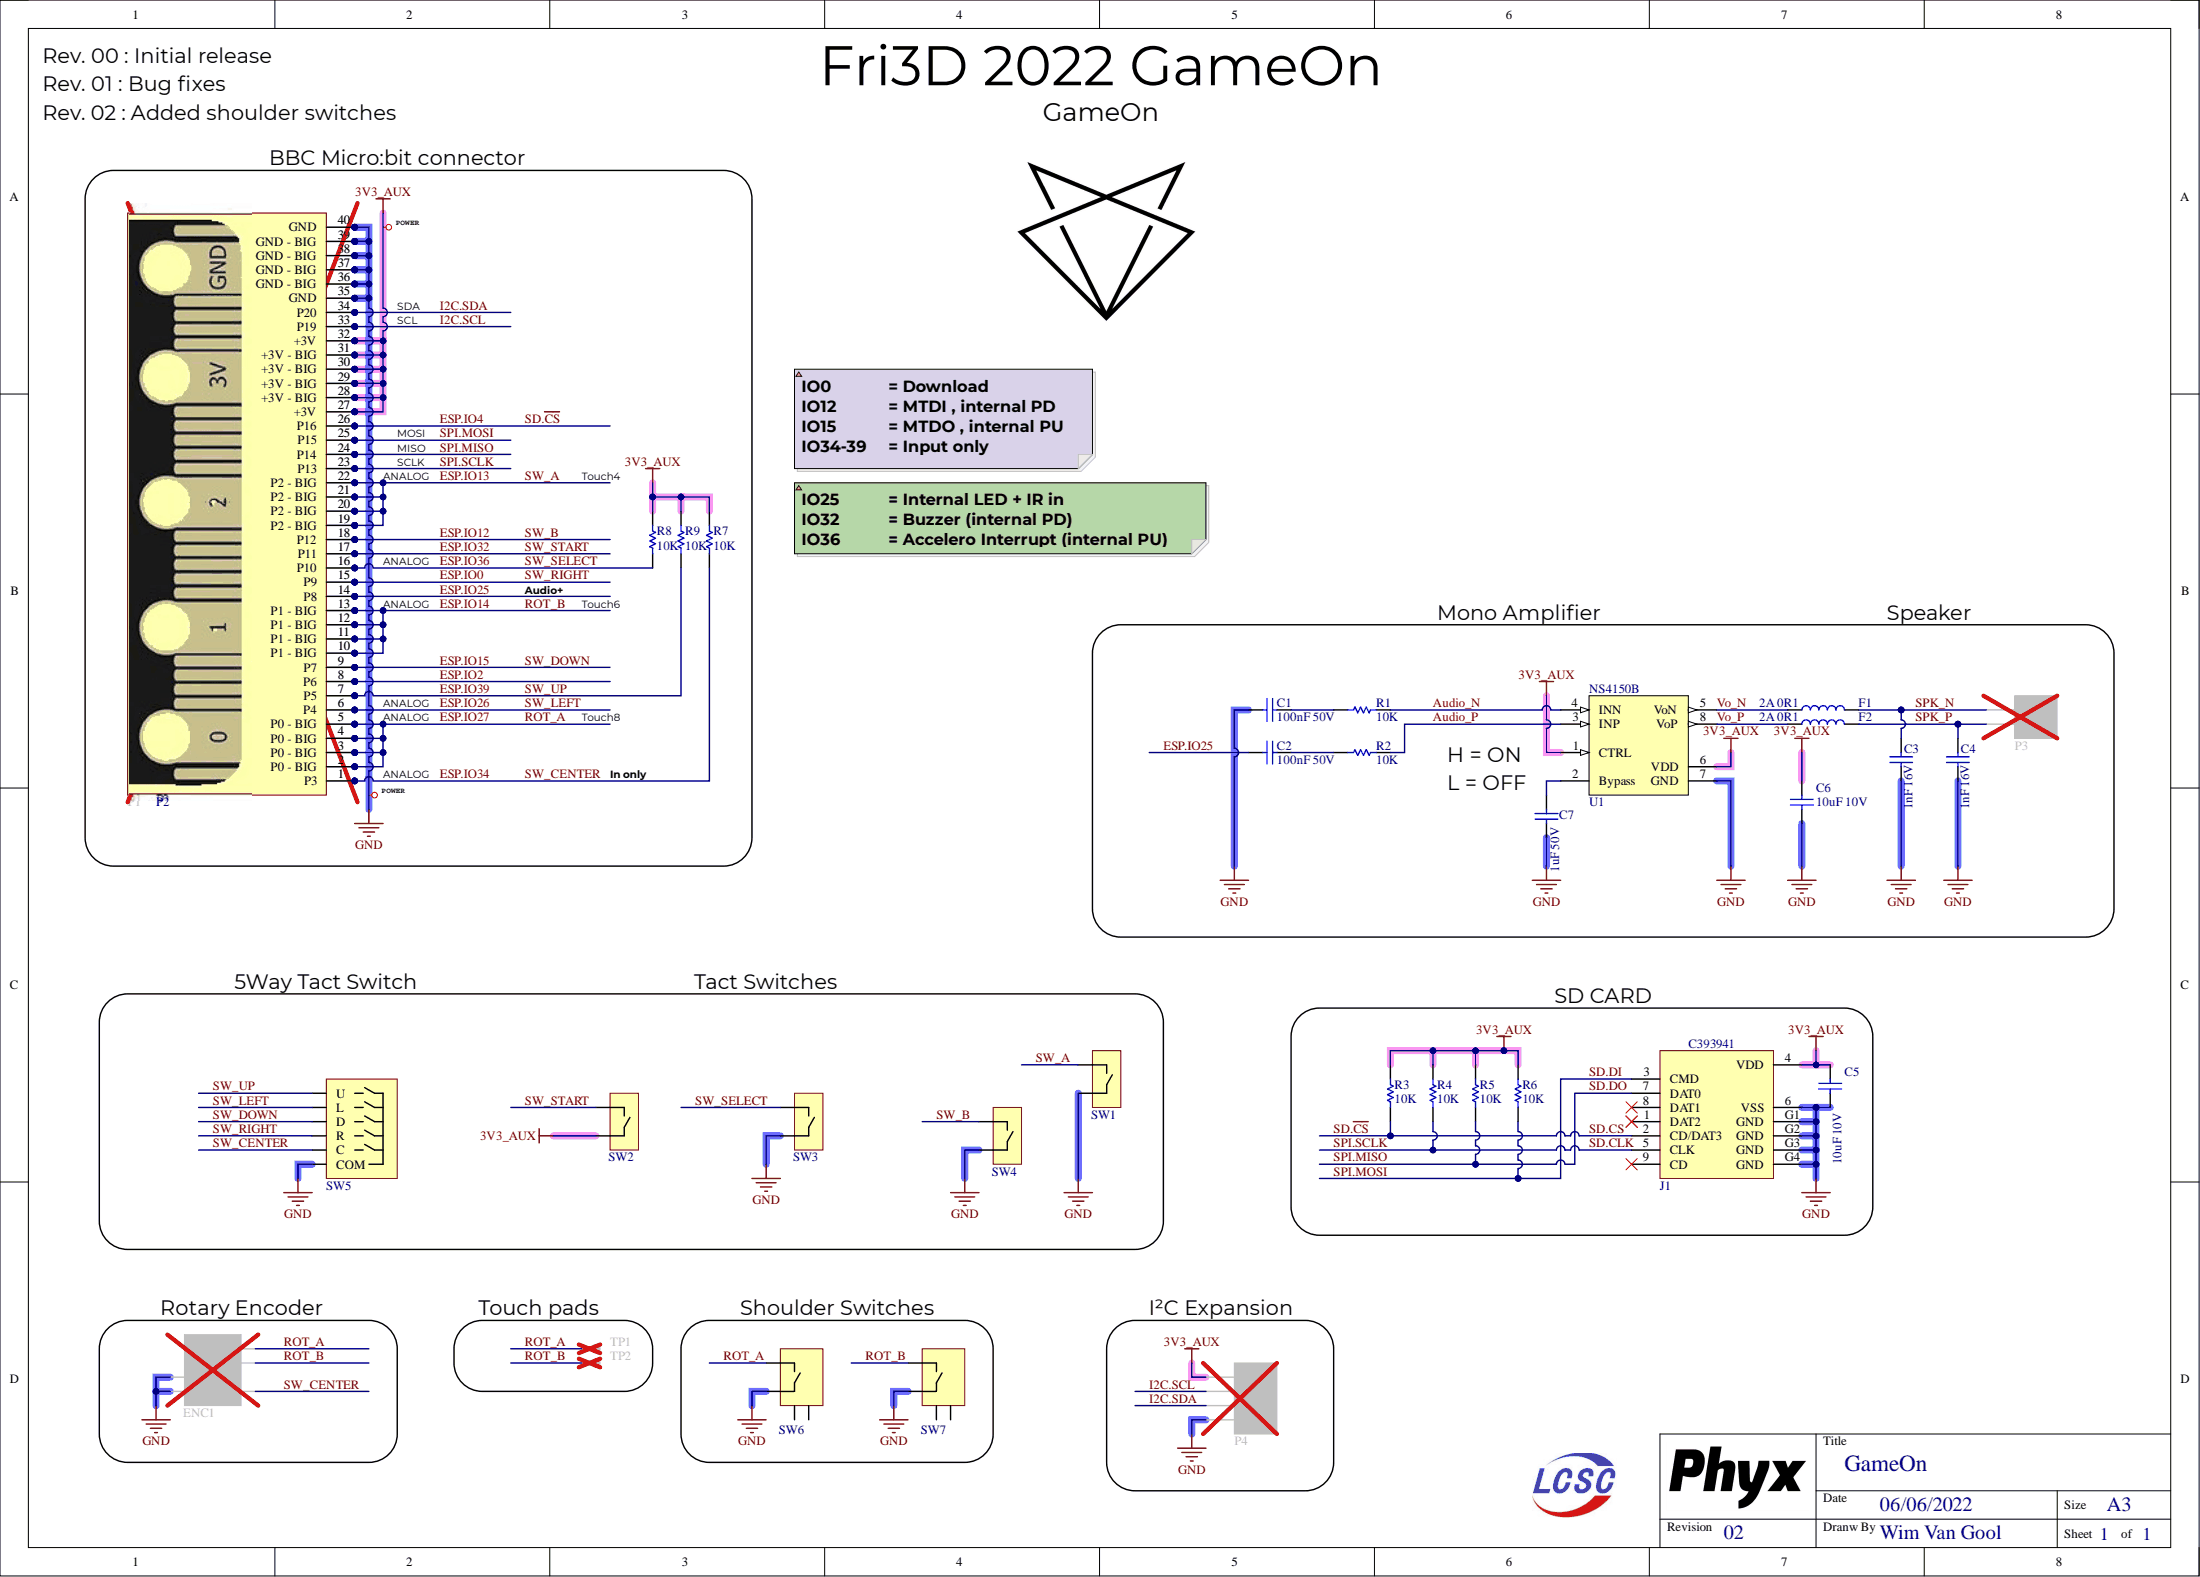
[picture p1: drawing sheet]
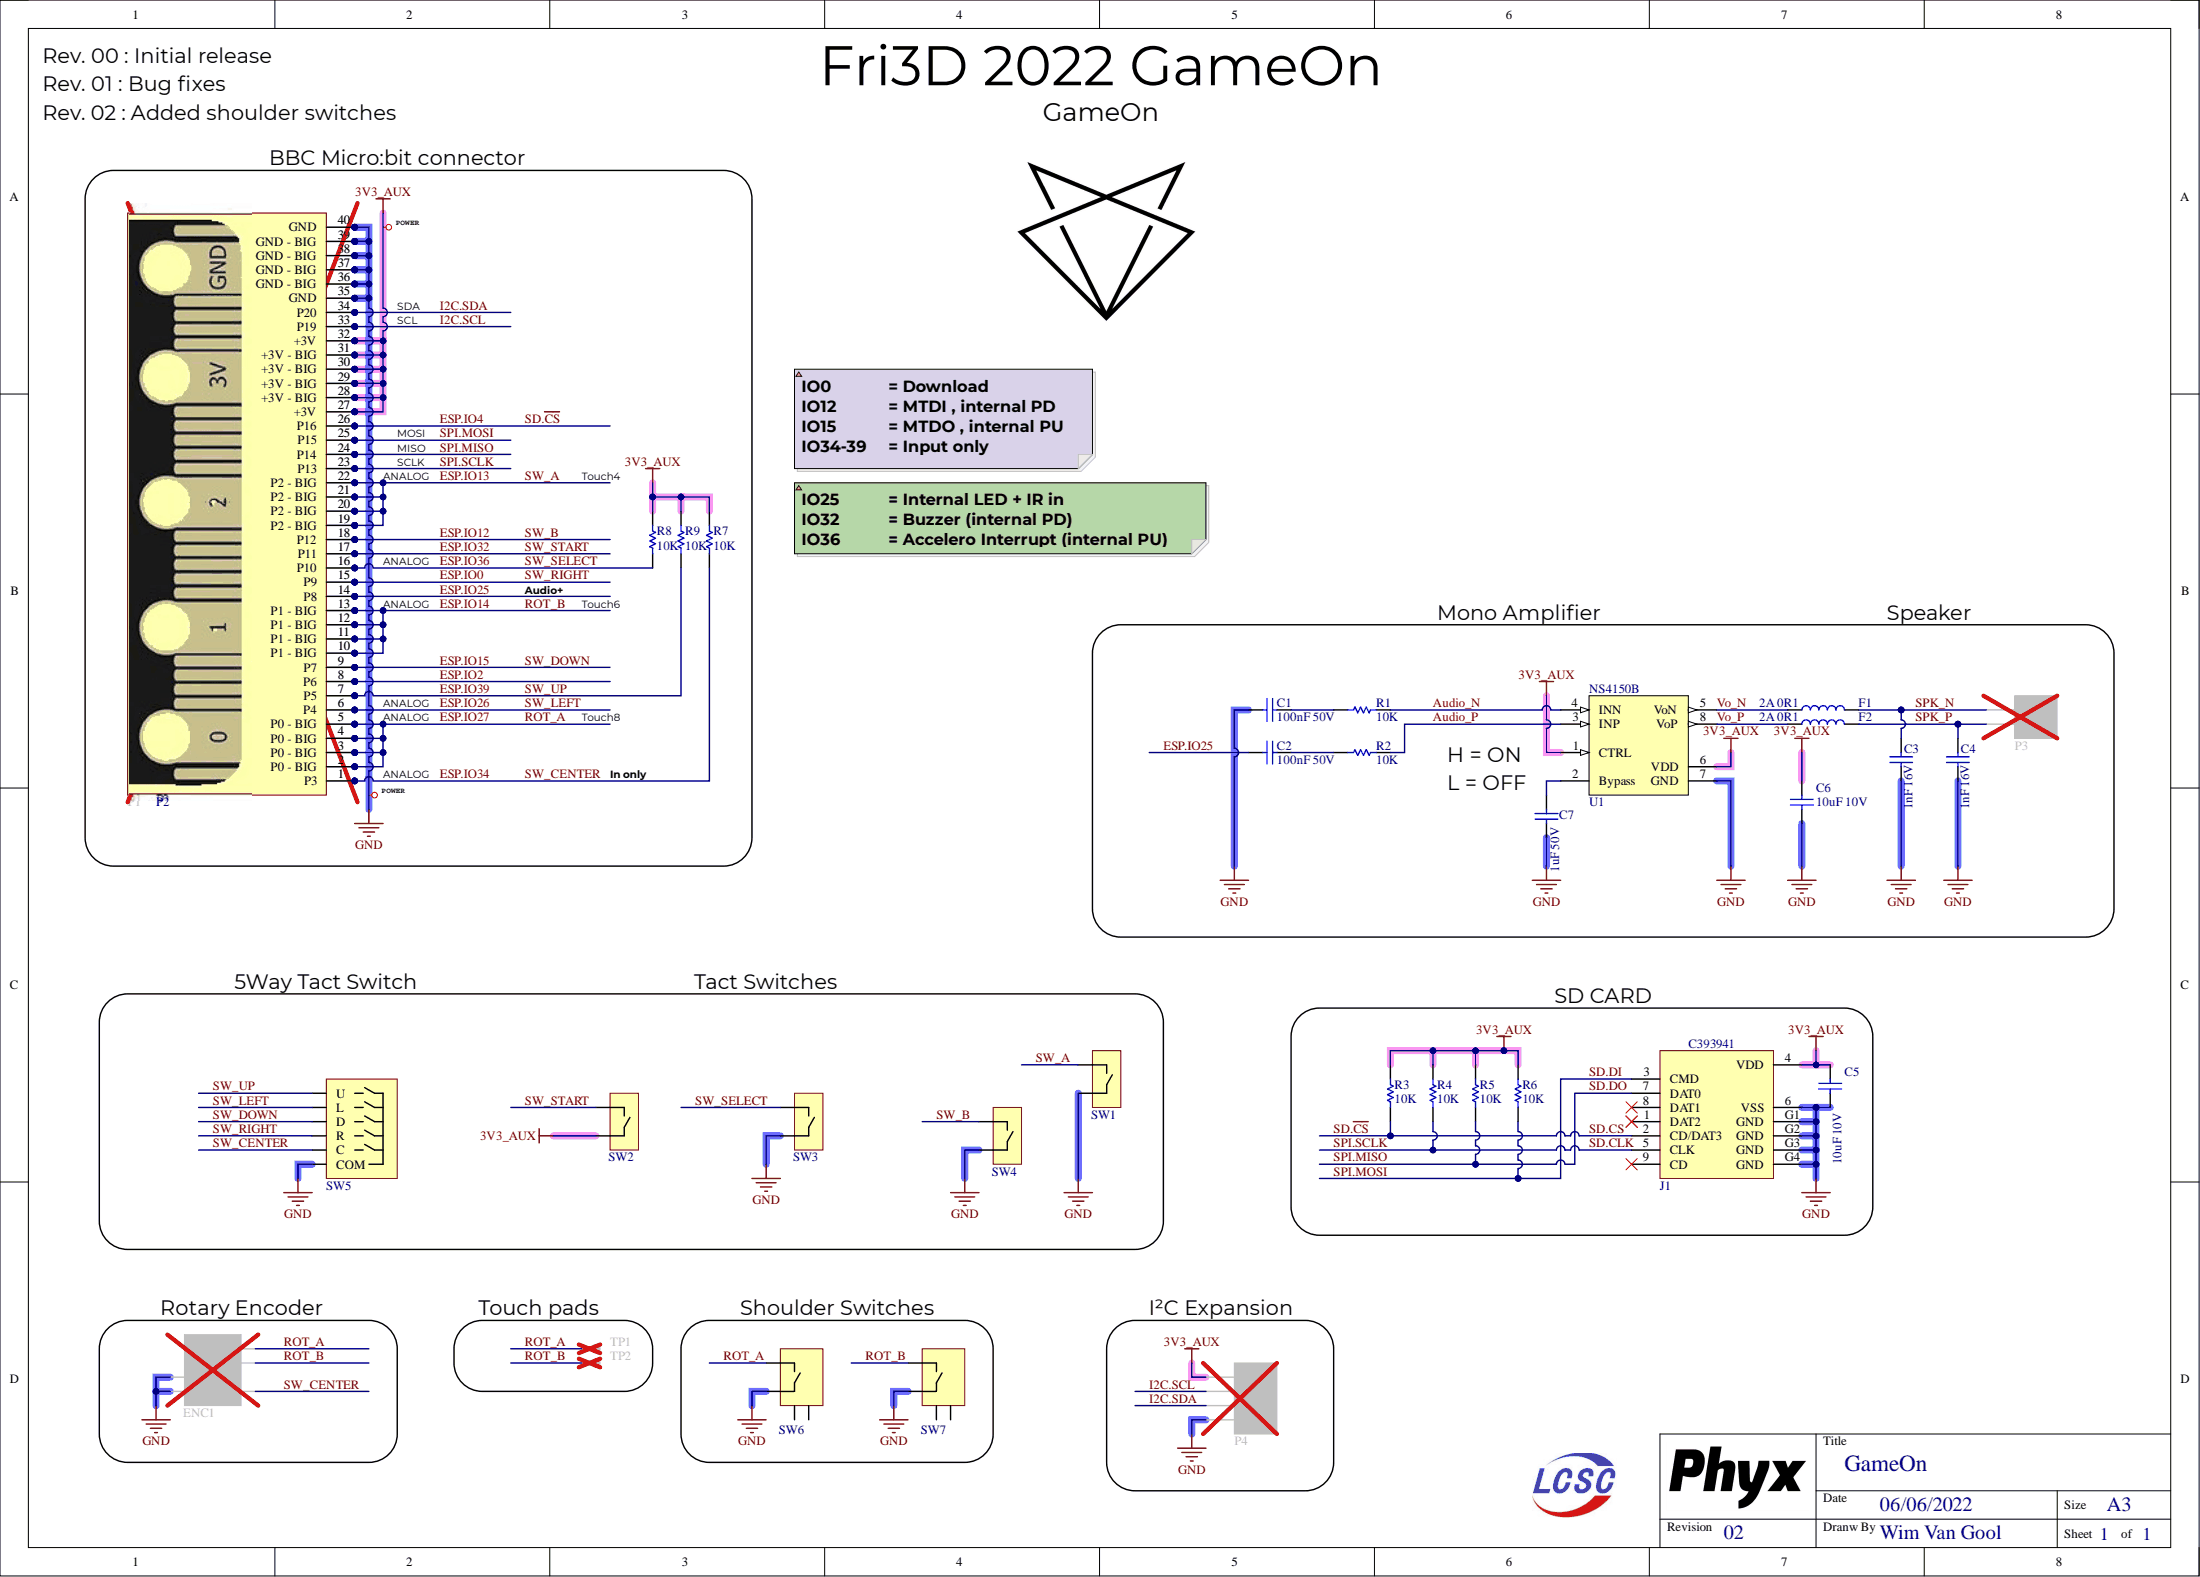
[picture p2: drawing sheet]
# Altium project Fri3D_2020_GameOn_02.PrjPcb
PCB_ENGINEER: WimVG; PCB_REV: 02; PCB_TITLE: Fri3D 2022 GameOn
1 sheet, 34 parts. Net scope: global (net labels, ports and power ports of the same name join across sheets).
Board files: Fri3D_2020_GameOn_Panel_02.PcbDoc, Fri3D_2020_GameOn_02.PcbDoc

## Sheet Fri3D_2020_GameOn_02.SchDoc: GameOn
size A3; Date: 06/06/2022; DrawnBy: Wim Van Gool; DocumentNumber: 1; Revision: 02; SheetNumber: 1; SheetTotal: 1

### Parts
C1  value 100nF 50V  [C0603_N]  (hidden comment: CAP_CERAMIC)
C2  value 100nF 50V  [C0603_N]  (hidden comment: CAP_CERAMIC)
C3  value 1nF 16V  [C0603_N]  (hidden comment: CAP_CERAMIC)
C4  value 1nF 16V  [C0603_N]  (hidden comment: CAP_CERAMIC)
C5  value 10uF 10V  [C0805_N]  (hidden comment: CAP_CERAMIC)
C6  value 10uF 10V  [C0805_N]  (hidden comment: CAP_CERAMIC)
C7  value 1uF 50V  [C0603_N]  (hidden comment: CAP_CERAMIC)
ENC1  Rotary Encoder with Switch  [PEC11-4215F-S0024]  (value not drawn)
F1  value 2A 0R1  [L0805]  (hidden comment: FERRITE)
F2  value 2A 0R1  [L0805]  (hidden comment: FERRITE)
J1  Supplier Part Number 1: C393941  [TFP09-2-12B]  (hidden comment: Micro SD PiPo Push-Push)
P1  MicroBit 90deg connector Cylconn  [MicroBIT_CYLCONN_SMD_90]  (value not drawn)
P2  MicroBit 180deg connector Cylconn  [MicroBIT_CYLCONN_SMD_180]  (value not drawn)
P3  Header 2  [HDR1X2]  (value not drawn)
P4  Header 4  [HDR1X4]  (value not drawn)
R1  value 10K  [R0603_N]  (hidden comment: RESISTOR)
R2  value 10K  [R0603_N]  (hidden comment: RESISTOR)
R3  value 10K  [R0603_N]  (hidden comment: RESISTOR)
R4  value 10K  [R0603_N]  (hidden comment: RESISTOR)
R5  value 10K  [R0603_N]  (hidden comment: RESISTOR)
R6  value 10K  [R0603_N]  (hidden comment: RESISTOR)
R7  value 10K  [R0603_N]  (hidden comment: RESISTOR)
R8  value 10K  [R0603_N]  (hidden comment: RESISTOR)
R9  value 10K  [R0603_N]  (hidden comment: RESISTOR)
SW1  Default TH TACT  [TACTSW]  (value not drawn)
SW2  Default TH TACT  [TACTSW]  (value not drawn)
SW3  Default TH TACT  [TACTSW]  (value not drawn)
SW4  Default TH TACT  [TACTSW]  (value not drawn)
SW5  5Way Tact switch  [TACTSW_5W_K1-1506DN-01]  (value not drawn)
SW6  Tact switch, RA, 3,85mm  [TACTSW_RA_385]  (value not drawn)
SW7  Tact switch, RA, 3,85mm  [TACTSW_RA_385]  (value not drawn)
TP1  TEST_PAD  [TP_1.2mm]  (value not drawn)
TP2  TEST_PAD  [TP_1.2mm]  (value not drawn)
U1  value NS4150B  [MAX_uSOP8]  (hidden comment: 5W Class D mono amplifier inducter-less Differential input MSOP8)

### Blocks framed on the sheet
BBC Micro:bit connector: P1 P2 R7-R9
SD CARD: C5 J1 R3-R6
Rotary Encoder: ENC1
Touch pads: TP1 TP2
Shoulder Switches: SW6 SW7
I²C Expansion: P4

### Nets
3V3_AUX: C5.1 C6.1 J1.4(VDD) P1.27(+3V) P1.28(+3V_-_BIG) P1.29(+3V_-_BIG) P1.30(+3V_-_BIG) P1.31(+3V_-_BIG) P1.32(+3V) P2.27(+3V) P2.28(+3V_-_BIG) P2.29(+3V_-_BIG) P2.30(+3V_-_BIG) P2.31(+3V_-_BIG) P2.32(+3V) P4.4 R3.1 R4.1 R5.1 R6.1 R7.1 R8.1 R9.1 SW2.2 U1.1(CTRL) U1.6(VDD)
GND: C1.2 C3.2 C4.2 C5.2 C6.2 C7.2 ENC1.1 ENC1.C J1.6(VSS) J1.G1(GND) J1.G2(GND) J1.G3(GND) J1.G4(GND) P1.35(GND) P1.36(GND_-_BIG) P1.37(GND_-_BIG) P1.38(GND_-_BIG) P1.39(GND_-_BIG) P1.40(GND) P2.35(GND) P2.36(GND_-_BIG) P2.37(GND_-_BIG) P2.38(GND_-_BIG) P2.39(GND_-_BIG) P2.40(GND) P4.1 SW1.2 SW3.2 SW4.2 SW5.4(COM) SW6.2 SW7.2 U1.7(GND)
Audio_N: R1.2 U1.4(INN)
Audio_P: R2.2 U1.3(INP)
ESP.IO0: P1.15(P9) P2.15(P9) SW5.5(R)  [also labelled SW_RIGHT]
ESP.IO2: P1.8(P6) P2.8(P6)
ESP.IO4: J1.2(CD/DAT3) P1.26(P16) P2.26(P16) R3.2  [also labelled SD.~{CS}, SD.CS]
ESP.IO12: P1.18(P12) P2.18(P12) SW4.1  [also labelled SW_B]
ESP.IO13: P1.19(P2_-_BIG) P1.20(P2_-_BIG) P1.21(P2_-_BIG) P1.22(P2_-_BIG) P2.19(P2_-_BIG) P2.20(P2_-_BIG) P2.21(P2_-_BIG) P2.22(P2_-_BIG) SW1.1  [also labelled SW_A]
ESP.IO14: ENC1.B P1.10(P1_-_BIG) P1.11(P1_-_BIG) P1.12(P1_-_BIG) P1.13(P1_-_BIG) P2.10(P1_-_BIG) P2.11(P1_-_BIG) P2.12(P1_-_BIG) P2.13(P1_-_BIG) SW7.1 TP2.1  [also labelled ROT_B]
ESP.IO15: P1.9(P7) P2.9(P7) SW5.3(D)  [also labelled SW_DOWN]
ESP.IO25: C2.2 P1.14(P8) P2.14(P8)
ESP.IO26: P1.6(P4) P2.6(P4) SW5.2(L)  [also labelled SW_LEFT]
ESP.IO27: ENC1.A P1.2(P0_-_BIG) P1.3(P0_-_BIG) P1.4(P0_-_BIG) P1.5(P0_-_BIG) P2.2(P0_-_BIG) P2.3(P0_-_BIG) P2.4(P0_-_BIG) P2.5(P0_-_BIG) SW6.1 TP1.1  [also labelled ROT_A]
ESP.IO32: P1.17(P11) P2.17(P11) SW2.1  [also labelled SW_START]
ESP.IO34: ENC1.2 P1.1(P3) P2.1(P3) R7.2 SW5.6(C)  [also labelled SW_CENTER]
ESP.IO36: P1.16(P10) P2.16(P10) R8.2 SW3.1  [also labelled SW_SELECT]
ESP.IO39: P1.7(P5) P2.7(P5) R9.2 SW5.1(U)  [also labelled SW_UP]
I2C.SCL: P1.33(P19) P2.33(P19) P4.3
I2C.SDA: P1.34(P20) P2.34(P20) P4.2
SD.CLK: J1.5(CLK) P1.23(P13) P2.23(P13) R4.2  [also labelled SPI.SCLK]
SD.DI: J1.3(CMD) P1.25(P15) P2.25(P15) R6.2  [also labelled SPI.MOSI]
SD.DO: J1.7(DAT0) P1.24(P14) P2.24(P14) R5.2  [also labelled SPI.MISO]
SPK_N: C3.1 F1.2 P3.2
SPK_P: C4.1 F2.2 P3.1
Vo_N: F1.1 U1.5(VoN)
Vo_P: F2.1 U1.8(VoP)
NetC1_1: C1.1 R1.1
NetC2_1: C2.1 R2.1
NetC7_1: C7.1 U1.2(Bypass)

Not connected (* = marked no-connect by the designer): J1 1(DAT2)* 8(DAT1)* 9(CD)*; SW6 MH1 MH2; SW7 MH1 MH2

### Layout directives
net class POWER: 3V3_AUX, GND

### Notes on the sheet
- Rev. 00 : Initial release
- Rev. 01 : Bug fixes
- Rev. 02 : Added shoulder switches
- SDA
- SCL
- MOSI
- MISO
- SCLK
- IO0	= Download
  IO12 	= MTDI , internal PD
  IO15 	= MTDO , internal PU
  IO34-39 	= Input only
- ANALOG
- Touch4
- Audio+
- Touch6
- IO25	= Internal LED + IR in
  IO32 	= Buzzer (internal PD)
  IO36	= Accelero Interrupt (internal PU)
- Mono Amplifier
- Speaker
- Touch8
- In only
- H = ON
- (near C7) L = OFF
- 5Way Tact Switch
- Tact Switches

## Assembly variants
Not Mounted: not fitted ENC1 P1 P3 P4 TP1 TP2
